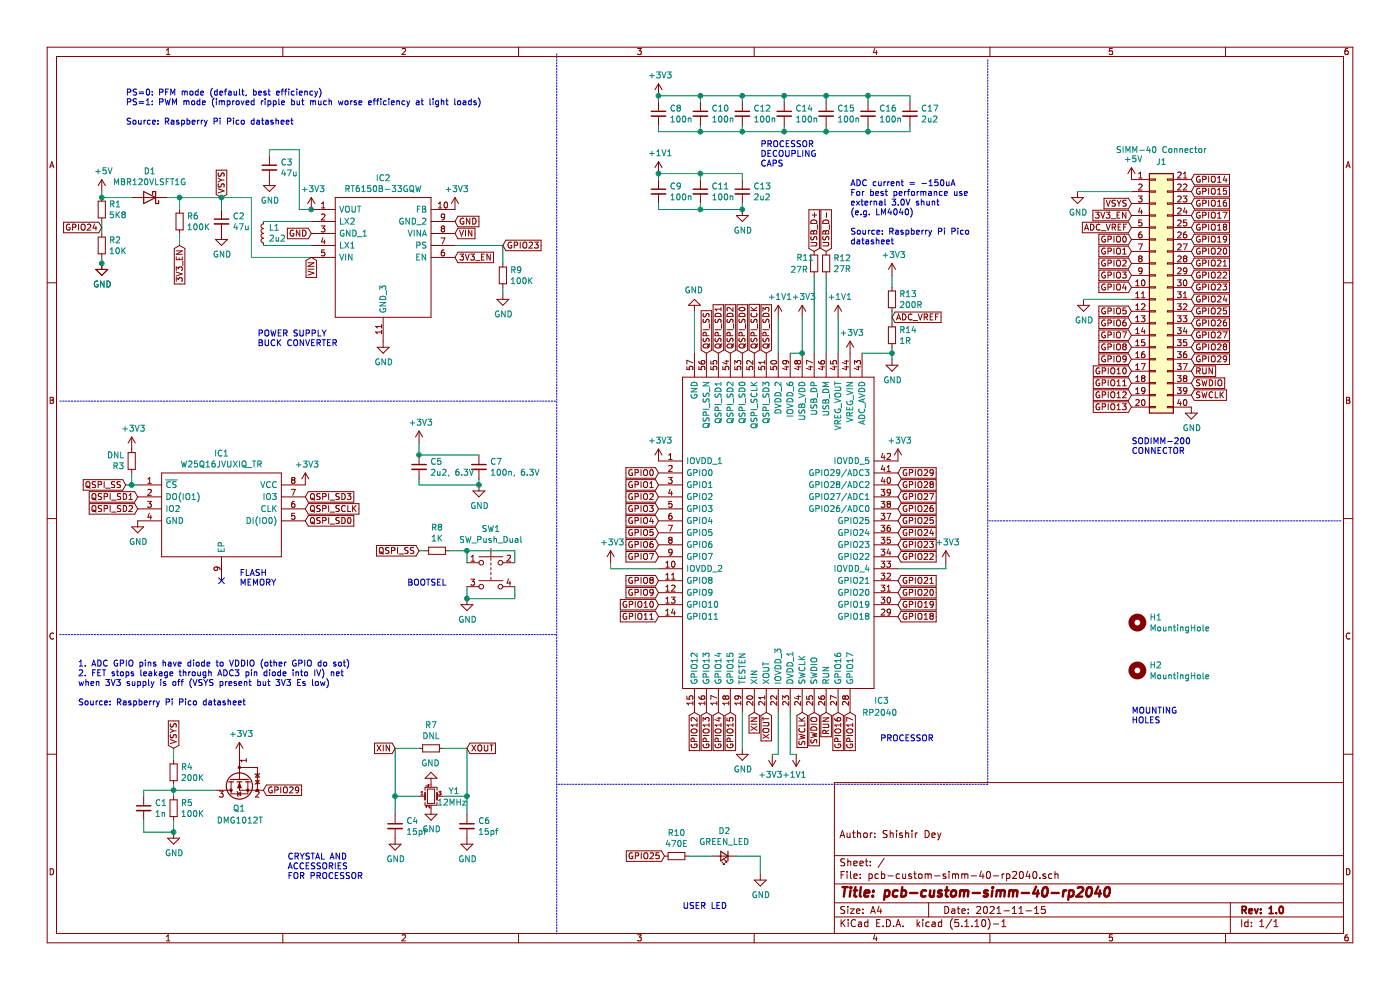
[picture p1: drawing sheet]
EESchema Schematic File Version 4
EELAYER 30 0
EELAYER END
$Descr A4 11693 8268
encoding utf-8
Sheet 1 1
Title "pcb-custom-simm-40-rp2040"
Date "2021-11-15"
Rev "1.0"
Comp ""
Comment1 "Author: Shishir Dey"
Comment2 ""
Comment3 ""
Comment4 ""
$EndDescr
$Comp
L RP2040:RP2040 IC3
U 1 1
P 5500 3850
F 0 "IC3" H 7300 1850 50  0000 L CNN
F 1 "RP2040" H 7200 1750 50  0000 L CNN
F 2 "ComponentSearchEngine:QFN40P700X700X90-57N-D" H 7350 4550 50  0001 L CNN
F 3 "https://datasheets.raspberrypi.org/rp2040/rp2040-datasheet.pdf" H 7350 4450 50  0001 L CNN
F 4 "Microcontroller in QFN Package" H 7350 4350 50  0001 L CNN "Description"
F 5 "0.9" H 7350 4250 50  0001 L CNN "Height"
F 6 "RASPBERRY-PI" H 7350 4150 50  0001 L CNN "Manufacturer_Name"
F 7 "RP2040" H 7350 4050 50  0001 L CNN "Manufacturer_Part_Number"
F 8 "" H 7350 3950 50  0001 L CNN "Mouser Part Number"
F 9 "" H 7350 3850 50  0001 L CNN "Mouser Price/Stock"
F 10 "" H 7350 3750 50  0001 L CNN "Arrow Part Number"
F 11 "" H 7350 3650 50  0001 L CNN "Arrow Price/Stock"
	1    5500 3850
	1    0    0    -1  
$EndComp
$Comp
L Transistor_FET:DMG1012T Q1
U 1 1
P 2000 6500
F 0 "Q1" V 2250 6450 50  0000 L CNN
F 1 "DMG1012T" V 2350 6300 50  0000 L CNN
F 2 "Package_TO_SOT_SMD:SOT-523" H 2200 6425 50  0001 L CNN
F 3 "https://www.diodes.com/assets/Datasheets/ds31783.pdf" H 2000 6500 50  0001 C CNN
	1    2000 6500
	0    -1   1    0   
$EndComp
$Comp
L Device:R_Small R11
U 1 1
P 6800 2200
F 0 "R11" H 6650 2250 50  0000 L CNN
F 1 "27R" H 6600 2150 50  0000 L CNN
F 2 "Resistor_SMD:R_0603_1608Metric" H 6800 2200 50  0001 C CNN
F 3 "~" H 6800 2200 50  0001 C CNN
	1    6800 2200
	1    0    0    -1  
$EndComp
$Comp
L Device:C_Small C8
U 1 1
P 5500 950
F 0 "C8" H 5592 996 50  0000 L CNN
F 1 "100n" H 5592 905 50  0000 L CNN
F 2 "Capacitor_SMD:C_0603_1608Metric" H 5500 950 50  0001 C CNN
F 3 "~" H 5500 950 50  0001 C CNN
	1    5500 950 
	1    0    0    -1  
$EndComp
$Comp
L Device:Crystal_GND24_Small Y1
U 1 1
P 3600 6650
F 0 "Y1" H 3744 6696 50  0000 L CNN
F 1 "12MHz" H 3650 6600 50  0000 L CNN
F 2 "Crystal:Crystal_SMD_0603-4Pin_6.0x3.5mm" H 3600 6650 50  0001 C CNN
F 3 "~" H 3600 6650 50  0001 C CNN
	1    3600 6650
	1    0    0    -1  
$EndComp
$Comp
L RT6150B:RT6150B-33GQW IC2
U 1 1
P 2600 1750
F 0 "IC2" H 3200 2015 50  0000 C CNN
F 1 "RT6150B-33GQW" H 3200 1924 50  0000 C CNN
F 2 "ComponentSearchEngine:SON50P250X250X80-11N-D" H 3650 1850 50  0001 L CNN
F 3 "https://datasheet.octopart.com/RT6150B-33GQW-Richtek-datasheet-82510503.pdf" H 3650 1750 50  0001 L CNN
F 4 "IC REG BCK BST 3.3V 800MA 10WDFN" H 3650 1650 50  0001 L CNN "Description"
F 5 "0.8" H 3650 1550 50  0001 L CNN "Height"
F 6 "RICHTEK" H 3650 1450 50  0001 L CNN "Manufacturer_Name"
F 7 "RT6150B-33GQW" H 3650 1350 50  0001 L CNN "Manufacturer_Part_Number"
F 8 "" H 3650 1250 50  0001 L CNN "Mouser Part Number"
F 9 "" H 3650 1150 50  0001 L CNN "Mouser Price/Stock"
F 10 "" H 3650 1050 50  0001 L CNN "Arrow Part Number"
F 11 "" H 3650 950 50  0001 L CNN "Arrow Price/Stock"
	1    2600 1750
	1    0    0    -1  
$EndComp
Text GLabel 2550 4250 2    50   Input ~ 0
QSPI_SCLK
Text GLabel 2550 4350 2    50   Input ~ 0
QSPI_SD0
Text GLabel 1150 4150 0    50   Input ~ 0
QSPI_SD1
Text GLabel 1150 4250 0    50   Input ~ 0
QSPI_SD2
$Comp
L W25Q16x:W25Q16JVUXIQ_TR IC1
U 1 1
P 1150 4050
F 0 "IC1" H 1850 4315 50  0000 C CNN
F 1 "W25Q16JVUXIQ_TR" H 1850 4224 50  0000 C CNN
F 2 "ComponentSearchEngine:SON50P300X200X60-9N" H 2400 4150 50  0001 L CNN
F 3 "https://componentsearchengine.com/Datasheets/1/W25Q16JVUXIQ TR.pdf" H 2400 4050 50  0001 L CNN
F 4 "NOR Flash spiFlash, 3V, 16M-bit, 4Kb Uniform Sector, DTR" H 2400 3950 50  0001 L CNN "Description"
F 5 "0.6" H 2400 3850 50  0001 L CNN "Height"
F 6 "Winbond" H 2400 3750 50  0001 L CNN "Manufacturer_Name"
F 7 "W25Q16JVUXIQ TR" H 2400 3650 50  0001 L CNN "Manufacturer_Part_Number"
F 8 "454-W25Q16JVUXIQTR" H 2400 3550 50  0001 L CNN "Mouser Part Number"
F 9 "https://www.mouser.co.uk/ProductDetail/Winbond/W25Q16JVUXIQ-TR?qs=qSfuJ%252Bfl%2Fd7SDdIHLGOd1g%3D%3D" H 2400 3450 50  0001 L CNN "Mouser Price/Stock"
F 10 "W25Q16JVUXIQ TR" H 2400 3350 50  0001 L CNN "Arrow Part Number"
F 11 "https://www.arrow.com/en/products/w25q16jvuxiqtr/winbond-electronics" H 2400 3250 50  0001 L CNN "Arrow Price/Stock"
	1    1150 4050
	1    0    0    -1  
$EndComp
Text GLabel 2550 4150 2    50   Input ~ 0
QSPI_SD3
$Comp
L power:GND #PWR05
U 1 1
P 1150 4350
F 0 "#PWR05" H 1150 4100 50  0001 C CNN
F 1 "GND" H 1155 4177 50  0000 C CNN
F 2 "" H 1150 4350 50  0001 C CNN
F 3 "" H 1150 4350 50  0001 C CNN
	1    1150 4350
	1    0    0    -1  
$EndComp
NoConn ~ 1850 4850
$Comp
L power:+3V3 #PWR010
U 1 1
P 2550 4050
F 0 "#PWR010" H 2550 3900 50  0001 C CNN
F 1 "+3V3" H 2565 4223 50  0000 C CNN
F 2 "" H 2550 4050 50  0001 C CNN
F 3 "" H 2550 4050 50  0001 C CNN
	1    2550 4050
	1    0    0    -1  
$EndComp
$Comp
L Device:C_Small C7
U 1 1
P 4000 3900
F 0 "C7" H 4092 3946 50  0000 L CNN
F 1 "100n, 6.3V" H 4092 3855 50  0000 L CNN
F 2 "Capacitor_SMD:C_0603_1608Metric" H 4000 3900 50  0001 C CNN
F 3 "~" H 4000 3900 50  0001 C CNN
	1    4000 3900
	1    0    0    -1  
$EndComp
$Comp
L Device:C_Small C5
U 1 1
P 3500 3900
F 0 "C5" H 3592 3946 50  0000 L CNN
F 1 "2u2, 6.3V" H 3592 3855 50  0000 L CNN
F 2 "Capacitor_SMD:C_0603_1608Metric" H 3500 3900 50  0001 C CNN
F 3 "~" H 3500 3900 50  0001 C CNN
	1    3500 3900
	1    0    0    -1  
$EndComp
$Comp
L power:+3V3 #PWR014
U 1 1
P 3500 3700
F 0 "#PWR014" H 3500 3550 50  0001 C CNN
F 1 "+3V3" H 3515 3873 50  0000 C CNN
F 2 "" H 3500 3700 50  0001 C CNN
F 3 "" H 3500 3700 50  0001 C CNN
	1    3500 3700
	1    0    0    -1  
$EndComp
Wire Wire Line
	3500 3700 3500 3800
Wire Wire Line
	3500 3800 4000 3800
Connection ~ 3500 3800
$Comp
L power:GND #PWR020
U 1 1
P 4000 4050
F 0 "#PWR020" H 4000 3800 50  0001 C CNN
F 1 "GND" H 4005 3877 50  0000 C CNN
F 2 "" H 4000 4050 50  0001 C CNN
F 3 "" H 4000 4050 50  0001 C CNN
	1    4000 4050
	1    0    0    -1  
$EndComp
Wire Wire Line
	4000 4000 4000 4050
Wire Wire Line
	4000 4050 3500 4050
Wire Wire Line
	3500 4050 3500 4000
Connection ~ 4000 4050
Text GLabel 5500 3950 0    50   Input ~ 0
GPIO0
Text GLabel 5500 4050 0    50   Input ~ 0
GPIO1
Text GLabel 5500 4150 0    50   Input ~ 0
GPIO2
Text GLabel 5500 4250 0    50   Input ~ 0
GPIO3
Text GLabel 5500 4350 0    50   Input ~ 0
GPIO4
Text GLabel 5500 4450 0    50   Input ~ 0
GPIO5
Text GLabel 5500 4550 0    50   Input ~ 0
GPIO6
Text GLabel 5500 4650 0    50   Input ~ 0
GPIO7
Text GLabel 5500 4850 0    50   Input ~ 0
GPIO8
Text GLabel 5500 4950 0    50   Input ~ 0
GPIO9
Text GLabel 5500 5050 0    50   Input ~ 0
GPIO10
Text GLabel 5500 5150 0    50   Input ~ 0
GPIO11
$Comp
L power:GND #PWR028
U 1 1
P 6200 6250
F 0 "#PWR028" H 6200 6000 50  0001 C CNN
F 1 "GND" H 6205 6077 50  0000 C CNN
F 2 "" H 6200 6250 50  0001 C CNN
F 3 "" H 6200 6250 50  0001 C CNN
	1    6200 6250
	1    0    0    -1  
$EndComp
Wire Wire Line
	6200 6250 6200 5950
Text GLabel 6300 5950 3    50   Input ~ 0
XIN
Text GLabel 6400 5950 3    50   Input ~ 0
XOUT
Text GLabel 6700 5950 3    50   Input ~ 0
SWCLK
Text GLabel 6800 5950 3    50   Input ~ 0
SWDIO
Text GLabel 6900 5950 3    50   Input ~ 0
RUN
Text GLabel 7000 5950 3    50   Input ~ 0
GPIO16
Text GLabel 7100 5950 3    50   Input ~ 0
GPIO17
Text GLabel 7500 5150 2    50   Input ~ 0
GPIO18
Text GLabel 7500 5050 2    50   Input ~ 0
GPIO19
Text GLabel 7500 4950 2    50   Input ~ 0
GPIO20
Text GLabel 7500 4850 2    50   Input ~ 0
GPIO21
Text GLabel 7500 4650 2    50   Input ~ 0
GPIO22
Text GLabel 7500 4550 2    50   Input ~ 0
GPIO23
Text GLabel 7500 4450 2    50   Input ~ 0
GPIO24
Text GLabel 7500 4350 2    50   Input ~ 0
GPIO25
Text GLabel 7500 4250 2    50   Input ~ 0
GPIO26
Text GLabel 7500 4150 2    50   Input ~ 0
GPIO27
Text GLabel 7500 4050 2    50   Input ~ 0
GPIO28
Text GLabel 7500 3950 2    50   Input ~ 0
GPIO29
$Comp
L power:GND #PWR026
U 1 1
P 5800 2600
F 0 "#PWR026" H 5800 2350 50  0001 C CNN
F 1 "GND" H 5805 2427 50  0000 C CNN
F 2 "" H 5800 2600 50  0001 C CNN
F 3 "" H 5800 2600 50  0001 C CNN
	1    5800 2600
	-1   0    0    1   
$EndComp
Text GLabel 5900 2950 1    50   Input ~ 0
QSPI_SS
Wire Wire Line
	5800 2600 5800 2950
Text GLabel 6000 2950 1    50   Input ~ 0
QSPI_SD1
Text GLabel 6100 2950 1    50   Input ~ 0
QSPI_SD2
Text GLabel 6200 2950 1    50   Input ~ 0
QSPI_SD0
Text GLabel 6300 2950 1    50   Input ~ 0
QSPI_SCK
Text GLabel 6400 2950 1    50   Input ~ 0
QSPI_SD3
$Comp
L Device:R_Small R12
U 1 1
P 6900 2200
F 0 "R12" H 6959 2246 50  0000 L CNN
F 1 "27R" H 6959 2155 50  0000 L CNN
F 2 "Resistor_SMD:R_0603_1608Metric" H 6900 2200 50  0001 C CNN
F 3 "~" H 6900 2200 50  0001 C CNN
	1    6900 2200
	1    0    0    -1  
$EndComp
Text GLabel 6900 2100 1    50   Input ~ 0
USB_D-
Text GLabel 6800 2100 1    50   Input ~ 0
USB_D+
$Comp
L power:+3V3 #PWR033
U 1 1
P 6700 2650
F 0 "#PWR033" H 6700 2500 50  0001 C CNN
F 1 "+3V3" H 6715 2823 50  0000 C CNN
F 2 "" H 6700 2650 50  0001 C CNN
F 3 "" H 6700 2650 50  0001 C CNN
	1    6700 2650
	1    0    0    -1  
$EndComp
Wire Wire Line
	6600 2950 6700 2950
$Comp
L power:+3V3 #PWR035
U 1 1
P 7100 2950
F 0 "#PWR035" H 7100 2800 50  0001 C CNN
F 1 "+3V3" H 7115 3123 50  0000 C CNN
F 2 "" H 7100 2950 50  0001 C CNN
F 3 "" H 7100 2950 50  0001 C CNN
	1    7100 2950
	1    0    0    -1  
$EndComp
$Comp
L power:+1V1 #PWR031
U 1 1
P 6500 2650
F 0 "#PWR031" H 6500 2500 50  0001 C CNN
F 1 "+1V1" H 6515 2823 50  0000 C CNN
F 2 "" H 6500 2650 50  0001 C CNN
F 3 "" H 6500 2650 50  0001 C CNN
	1    6500 2650
	1    0    0    -1  
$EndComp
Wire Wire Line
	6700 2650 6700 2950
Connection ~ 6700 2950
Wire Wire Line
	6500 2950 6500 2650
Wire Wire Line
	6900 2300 6900 2950
Wire Wire Line
	6800 2300 6800 2950
$Comp
L power:+1V1 #PWR034
U 1 1
P 7000 2650
F 0 "#PWR034" H 7000 2500 50  0001 C CNN
F 1 "+1V1" H 7015 2823 50  0000 C CNN
F 2 "" H 7000 2650 50  0001 C CNN
F 3 "" H 7000 2650 50  0001 C CNN
	1    7000 2650
	1    0    0    -1  
$EndComp
Wire Wire Line
	7000 2650 7000 2950
$Comp
L Device:R_Small R13
U 1 1
P 7450 2500
F 0 "R13" H 7509 2546 50  0000 L CNN
F 1 "200R" H 7509 2455 50  0000 L CNN
F 2 "Resistor_SMD:R_0603_1608Metric" H 7450 2500 50  0001 C CNN
F 3 "~" H 7450 2500 50  0001 C CNN
	1    7450 2500
	1    0    0    -1  
$EndComp
$Comp
L Device:R_Small R14
U 1 1
P 7450 2800
F 0 "R14" H 7509 2846 50  0000 L CNN
F 1 "1R" H 7509 2755 50  0000 L CNN
F 2 "Resistor_SMD:R_0603_1608Metric" H 7450 2800 50  0001 C CNN
F 3 "~" H 7450 2800 50  0001 C CNN
	1    7450 2800
	1    0    0    -1  
$EndComp
$Comp
L power:GND #PWR037
U 1 1
P 7450 3000
F 0 "#PWR037" H 7450 2750 50  0001 C CNN
F 1 "GND" H 7455 2827 50  0000 C CNN
F 2 "" H 7450 3000 50  0001 C CNN
F 3 "" H 7450 3000 50  0001 C CNN
	1    7450 3000
	1    0    0    -1  
$EndComp
$Comp
L power:+3V3 #PWR036
U 1 1
P 7450 2300
F 0 "#PWR036" H 7450 2150 50  0001 C CNN
F 1 "+3V3" H 7465 2473 50  0000 C CNN
F 2 "" H 7450 2300 50  0001 C CNN
F 3 "" H 7450 2300 50  0001 C CNN
	1    7450 2300
	1    0    0    -1  
$EndComp
Wire Wire Line
	7450 2300 7450 2400
Wire Wire Line
	7450 2900 7450 2950
Wire Wire Line
	7450 2600 7450 2700
Wire Wire Line
	7200 2950 7450 2950
Connection ~ 7450 2950
Wire Wire Line
	7450 2950 7450 3000
$Comp
L Device:C_Small C10
U 1 1
P 5850 950
F 0 "C10" H 5942 996 50  0000 L CNN
F 1 "100n" H 5942 905 50  0000 L CNN
F 2 "Capacitor_SMD:C_0603_1608Metric" H 5850 950 50  0001 C CNN
F 3 "~" H 5850 950 50  0001 C CNN
	1    5850 950 
	1    0    0    -1  
$EndComp
$Comp
L Device:C_Small C12
U 1 1
P 6200 950
F 0 "C12" H 6292 996 50  0000 L CNN
F 1 "100n" H 6292 905 50  0000 L CNN
F 2 "Capacitor_SMD:C_0603_1608Metric" H 6200 950 50  0001 C CNN
F 3 "~" H 6200 950 50  0001 C CNN
	1    6200 950 
	1    0    0    -1  
$EndComp
$Comp
L Device:C_Small C14
U 1 1
P 6550 950
F 0 "C14" H 6642 996 50  0000 L CNN
F 1 "100n" H 6642 905 50  0000 L CNN
F 2 "Capacitor_SMD:C_0603_1608Metric" H 6550 950 50  0001 C CNN
F 3 "~" H 6550 950 50  0001 C CNN
	1    6550 950 
	1    0    0    -1  
$EndComp
$Comp
L Device:C_Small C15
U 1 1
P 6900 950
F 0 "C15" H 6992 996 50  0000 L CNN
F 1 "100n" H 6992 905 50  0000 L CNN
F 2 "Capacitor_SMD:C_0603_1608Metric" H 6900 950 50  0001 C CNN
F 3 "~" H 6900 950 50  0001 C CNN
	1    6900 950 
	1    0    0    -1  
$EndComp
$Comp
L Device:C_Small C16
U 1 1
P 7250 950
F 0 "C16" H 7342 996 50  0000 L CNN
F 1 "100n" H 7342 905 50  0000 L CNN
F 2 "Capacitor_SMD:C_0603_1608Metric" H 7250 950 50  0001 C CNN
F 3 "~" H 7250 950 50  0001 C CNN
	1    7250 950 
	1    0    0    -1  
$EndComp
$Comp
L Device:C_Small C17
U 1 1
P 7600 950
F 0 "C17" H 7692 996 50  0000 L CNN
F 1 "2u2" H 7692 905 50  0000 L CNN
F 2 "Capacitor_SMD:C_0603_1608Metric" H 7600 950 50  0001 C CNN
F 3 "~" H 7600 950 50  0001 C CNN
	1    7600 950 
	1    0    0    -1  
$EndComp
$Comp
L Device:C_Small C9
U 1 1
P 5500 1600
F 0 "C9" H 5592 1646 50  0000 L CNN
F 1 "100n" H 5592 1555 50  0000 L CNN
F 2 "Capacitor_SMD:C_0603_1608Metric" H 5500 1600 50  0001 C CNN
F 3 "~" H 5500 1600 50  0001 C CNN
	1    5500 1600
	1    0    0    -1  
$EndComp
$Comp
L Device:C_Small C11
U 1 1
P 5850 1600
F 0 "C11" H 5942 1646 50  0000 L CNN
F 1 "100n" H 5942 1555 50  0000 L CNN
F 2 "Capacitor_SMD:C_0603_1608Metric" H 5850 1600 50  0001 C CNN
F 3 "~" H 5850 1600 50  0001 C CNN
	1    5850 1600
	1    0    0    -1  
$EndComp
$Comp
L Device:C_Small C13
U 1 1
P 6200 1600
F 0 "C13" H 6292 1646 50  0000 L CNN
F 1 "2u2" H 6292 1555 50  0000 L CNN
F 2 "Capacitor_SMD:C_0603_1608Metric" H 6200 1600 50  0001 C CNN
F 3 "~" H 6200 1600 50  0001 C CNN
	1    6200 1600
	1    0    0    -1  
$EndComp
$Comp
L power:+3V3 #PWR023
U 1 1
P 5500 800
F 0 "#PWR023" H 5500 650 50  0001 C CNN
F 1 "+3V3" H 5515 973 50  0000 C CNN
F 2 "" H 5500 800 50  0001 C CNN
F 3 "" H 5500 800 50  0001 C CNN
	1    5500 800 
	1    0    0    -1  
$EndComp
$Comp
L power:+1V1 #PWR024
U 1 1
P 5500 1450
F 0 "#PWR024" H 5500 1300 50  0001 C CNN
F 1 "+1V1" H 5515 1623 50  0000 C CNN
F 2 "" H 5500 1450 50  0001 C CNN
F 3 "" H 5500 1450 50  0001 C CNN
	1    5500 1450
	1    0    0    -1  
$EndComp
$Comp
L power:GND #PWR027
U 1 1
P 6200 1750
F 0 "#PWR027" H 6200 1500 50  0001 C CNN
F 1 "GND" H 6205 1577 50  0000 C CNN
F 2 "" H 6200 1750 50  0001 C CNN
F 3 "" H 6200 1750 50  0001 C CNN
	1    6200 1750
	1    0    0    -1  
$EndComp
$Comp
L power:GND #PWR040
U 1 1
P 9000 1600
F 0 "#PWR040" H 9000 1350 50  0001 C CNN
F 1 "GND" H 9005 1427 50  0000 C CNN
F 2 "" H 9000 1600 50  0001 C CNN
F 3 "" H 9000 1600 50  0001 C CNN
	1    9000 1600
	1    0    0    -1  
$EndComp
Wire Wire Line
	5500 800  5850 800 
Wire Wire Line
	7600 800  7600 850 
Wire Wire Line
	7600 1100 7250 1100
Wire Wire Line
	5500 1100 5500 1050
Wire Wire Line
	5500 1450 5850 1450
Wire Wire Line
	6200 1450 6200 1500
Wire Wire Line
	6200 1750 5850 1750
Wire Wire Line
	5500 1750 5500 1700
Wire Wire Line
	5500 850  5500 800 
Connection ~ 5500 800 
Wire Wire Line
	5850 850  5850 800 
Connection ~ 5850 800 
Wire Wire Line
	5850 800  6200 800 
Wire Wire Line
	5850 1050 5850 1100
Connection ~ 5850 1100
Wire Wire Line
	5850 1100 5500 1100
Wire Wire Line
	6200 1050 6200 1100
Connection ~ 6200 1100
Wire Wire Line
	6200 1100 5850 1100
Wire Wire Line
	6200 850  6200 800 
Connection ~ 6200 800 
Wire Wire Line
	6200 800  6550 800 
Wire Wire Line
	6550 1050 6550 1100
Connection ~ 6550 1100
Wire Wire Line
	6550 1100 6200 1100
Wire Wire Line
	6550 850  6550 800 
Connection ~ 6550 800 
Wire Wire Line
	6550 800  6900 800 
Wire Wire Line
	6900 850  6900 800 
Connection ~ 6900 800 
Wire Wire Line
	6900 800  7250 800 
Wire Wire Line
	6900 1050 6900 1100
Connection ~ 6900 1100
Wire Wire Line
	6900 1100 6550 1100
Wire Wire Line
	7250 1050 7250 1100
Connection ~ 7250 1100
Wire Wire Line
	7250 1100 6900 1100
Wire Wire Line
	7600 1050 7600 1100
Wire Wire Line
	7250 850  7250 800 
Connection ~ 7250 800 
Wire Wire Line
	7250 800  7600 800 
Wire Wire Line
	5500 1500 5500 1450
Connection ~ 5500 1450
Wire Wire Line
	5850 1500 5850 1450
Connection ~ 5850 1450
Wire Wire Line
	5850 1450 6200 1450
Wire Wire Line
	5850 1700 5850 1750
Connection ~ 5850 1750
Wire Wire Line
	5850 1750 5500 1750
Wire Wire Line
	6200 1750 6200 1700
Connection ~ 6200 1750
$Comp
L power:+3V3 #PWR025
U 1 1
P 5500 3850
F 0 "#PWR025" H 5500 3700 50  0001 C CNN
F 1 "+3V3" H 5515 4023 50  0000 C CNN
F 2 "" H 5500 3850 50  0001 C CNN
F 3 "" H 5500 3850 50  0001 C CNN
	1    5500 3850
	1    0    0    -1  
$EndComp
$Comp
L power:+3V3 #PWR030
U 1 1
P 6450 6300
F 0 "#PWR030" H 6450 6150 50  0001 C CNN
F 1 "+3V3" H 6465 6473 50  0000 C CNN
F 2 "" H 6450 6300 50  0001 C CNN
F 3 "" H 6450 6300 50  0001 C CNN
	1    6450 6300
	-1   0    0    1   
$EndComp
$Comp
L power:+1V1 #PWR032
U 1 1
P 6650 6300
F 0 "#PWR032" H 6650 6150 50  0001 C CNN
F 1 "+1V1" H 6665 6473 50  0000 C CNN
F 2 "" H 6650 6300 50  0001 C CNN
F 3 "" H 6650 6300 50  0001 C CNN
	1    6650 6300
	-1   0    0    1   
$EndComp
Wire Wire Line
	6650 6300 6600 6300
Wire Wire Line
	6600 6300 6600 5950
Wire Wire Line
	6500 5950 6500 6300
Wire Wire Line
	6500 6300 6450 6300
$Comp
L power:+3V3 #PWR039
U 1 1
P 7900 4700
F 0 "#PWR039" H 7900 4550 50  0001 C CNN
F 1 "+3V3" H 7915 4873 50  0000 C CNN
F 2 "" H 7900 4700 50  0001 C CNN
F 3 "" H 7900 4700 50  0001 C CNN
	1    7900 4700
	1    0    0    -1  
$EndComp
Wire Wire Line
	7500 4750 7900 4750
Wire Wire Line
	7900 4750 7900 4700
$Comp
L power:+3V3 #PWR022
U 1 1
P 5100 4700
F 0 "#PWR022" H 5100 4550 50  0001 C CNN
F 1 "+3V3" H 5115 4873 50  0000 C CNN
F 2 "" H 5100 4700 50  0001 C CNN
F 3 "" H 5100 4700 50  0001 C CNN
	1    5100 4700
	1    0    0    -1  
$EndComp
Wire Wire Line
	5100 4750 5500 4750
Text GLabel 9450 2000 0    50   Input ~ 0
GPIO0
Text GLabel 9450 2100 0    50   Input ~ 0
GPIO1
Text GLabel 9450 2200 0    50   Input ~ 0
GPIO2
Text GLabel 9450 2300 0    50   Input ~ 0
GPIO3
Text GLabel 9450 2400 0    50   Input ~ 0
GPIO4
Text GLabel 9450 2600 0    50   Input ~ 0
GPIO5
Text GLabel 9450 2700 0    50   Input ~ 0
GPIO6
Text GLabel 9450 2800 0    50   Input ~ 0
GPIO7
Text GLabel 7450 2650 2    50   Input ~ 0
ADC_VREF
$Comp
L Device:R_Small R1
U 1 1
P 850 1750
F 0 "R1" H 909 1796 50  0000 L CNN
F 1 "5K8" H 909 1705 50  0000 L CNN
F 2 "Resistor_SMD:R_0603_1608Metric" H 850 1750 50  0001 C CNN
F 3 "~" H 850 1750 50  0001 C CNN
	1    850  1750
	1    0    0    -1  
$EndComp
$Comp
L Device:R_Small R2
U 1 1
P 850 2050
F 0 "R2" H 909 2096 50  0000 L CNN
F 1 "10K" H 909 2005 50  0000 L CNN
F 2 "Resistor_SMD:R_0603_1608Metric" H 850 2050 50  0001 C CNN
F 3 "~" H 850 2050 50  0001 C CNN
	1    850  2050
	1    0    0    -1  
$EndComp
$Comp
L Device:D_Schottky D1
U 1 1
P 1250 1650
F 0 "D1" H 1250 1433 50  0000 C CNN
F 1 "MBR120VLSFT1G" H 1250 1524 50  0000 C CNN
F 2 "Diode_SMD:D_0603_1608Metric" H 1250 1650 50  0001 C CNN
F 3 "~" H 1250 1650 50  0001 C CNN
	1    1250 1650
	-1   0    0    1   
$EndComp
$Comp
L Device:R_Small R6
U 1 1
P 1500 1850
F 0 "R6" H 1559 1896 50  0000 L CNN
F 1 "100K" H 1559 1805 50  0000 L CNN
F 2 "Resistor_SMD:R_0603_1608Metric" H 1500 1850 50  0001 C CNN
F 3 "~" H 1500 1850 50  0001 C CNN
	1    1500 1850
	1    0    0    -1  
$EndComp
$Comp
L Device:C_Small C2
U 1 1
P 1850 1850
F 0 "C2" H 1942 1896 50  0000 L CNN
F 1 "47u" H 1942 1805 50  0000 L CNN
F 2 "Capacitor_SMD:C_0603_1608Metric" H 1850 1850 50  0001 C CNN
F 3 "~" H 1850 1850 50  0001 C CNN
	1    1850 1850
	1    0    0    -1  
$EndComp
$Comp
L Device:R_Small R9
U 1 1
P 4200 2300
F 0 "R9" H 4259 2346 50  0000 L CNN
F 1 "100K" H 4259 2255 50  0000 L CNN
F 2 "Resistor_SMD:R_0603_1608Metric" H 4200 2300 50  0001 C CNN
F 3 "~" H 4200 2300 50  0001 C CNN
	1    4200 2300
	1    0    0    -1  
$EndComp
$Comp
L Device:C_Small C3
U 1 1
P 2250 1400
F 0 "C3" H 2342 1446 50  0000 L CNN
F 1 "47u" H 2342 1355 50  0000 L CNN
F 2 "Capacitor_SMD:C_0603_1608Metric" H 2250 1400 50  0001 C CNN
F 3 "~" H 2250 1400 50  0001 C CNN
	1    2250 1400
	1    0    0    -1  
$EndComp
$Comp
L Device:L_Small L1
U 1 1
P 2200 1950
F 0 "L1" H 2156 1904 50  0000 R CNN
F 1 "2u2" H 2156 1995 50  0000 R CNN
F 2 "Inductor_SMD:L_12x12mm_H4.5mm" H 2200 1950 50  0001 C CNN
F 3 "~" H 2200 1950 50  0001 C CNN
	1    2200 1950
	-1   0    0    1   
$EndComp
$Comp
L Device:R_Small R4
U 1 1
P 1450 6450
F 0 "R4" H 1509 6496 50  0000 L CNN
F 1 "200K" H 1509 6405 50  0000 L CNN
F 2 "Resistor_SMD:R_0603_1608Metric" H 1450 6450 50  0001 C CNN
F 3 "~" H 1450 6450 50  0001 C CNN
	1    1450 6450
	1    0    0    -1  
$EndComp
$Comp
L Device:R_Small R5
U 1 1
P 1450 6750
F 0 "R5" H 1509 6796 50  0000 L CNN
F 1 "100K" H 1509 6705 50  0000 L CNN
F 2 "Resistor_SMD:R_0603_1608Metric" H 1450 6750 50  0001 C CNN
F 3 "~" H 1450 6750 50  0001 C CNN
	1    1450 6750
	1    0    0    -1  
$EndComp
$Comp
L Device:C_Small C1
U 1 1
P 1200 6750
F 0 "C1" H 1292 6796 50  0000 L CNN
F 1 "1n" H 1292 6705 50  0000 L CNN
F 2 "Capacitor_SMD:C_0603_1608Metric" H 1200 6750 50  0001 C CNN
F 3 "~" H 1200 6750 50  0001 C CNN
	1    1200 6750
	1    0    0    -1  
$EndComp
Text GLabel 1450 6250 1    50   Input ~ 0
VSYS
Text GLabel 2200 6600 2    50   Input ~ 0
GPIO29
$Comp
L power:GND #PWR06
U 1 1
P 1450 6950
F 0 "#PWR06" H 1450 6700 50  0001 C CNN
F 1 "GND" H 1455 6777 50  0000 C CNN
F 2 "" H 1450 6950 50  0001 C CNN
F 3 "" H 1450 6950 50  0001 C CNN
	1    1450 6950
	1    0    0    -1  
$EndComp
Wire Wire Line
	1450 6950 1200 6950
Wire Wire Line
	1200 6950 1200 6850
Wire Wire Line
	1450 6850 1450 6950
Connection ~ 1450 6950
Wire Wire Line
	1450 6550 1450 6600
Wire Wire Line
	1800 6600 1450 6600
Connection ~ 1450 6600
Wire Wire Line
	1450 6600 1450 6650
Wire Wire Line
	1200 6650 1200 6600
Wire Wire Line
	1200 6600 1450 6600
Wire Wire Line
	1450 6350 1450 6250
$Comp
L power:GND #PWR016
U 1 1
P 3600 6750
F 0 "#PWR016" H 3600 6500 50  0001 C CNN
F 1 "GND" H 3605 6577 50  0000 C CNN
F 2 "" H 3600 6750 50  0001 C CNN
F 3 "" H 3600 6750 50  0001 C CNN
	1    3600 6750
	1    0    0    -1  
$EndComp
$Comp
L power:GND #PWR015
U 1 1
P 3600 6550
F 0 "#PWR015" H 3600 6300 50  0001 C CNN
F 1 "GND" H 3605 6377 50  0000 C CNN
F 2 "" H 3600 6550 50  0001 C CNN
F 3 "" H 3600 6550 50  0001 C CNN
	1    3600 6550
	-1   0    0    1   
$EndComp
$Comp
L Device:R_Small R7
U 1 1
P 3600 6250
F 0 "R7" V 3404 6250 50  0000 C CNN
F 1 "DNL" V 3495 6250 50  0000 C CNN
F 2 "Resistor_SMD:R_0603_1608Metric" H 3600 6250 50  0001 C CNN
F 3 "~" H 3600 6250 50  0001 C CNN
	1    3600 6250
	0    1    1    0   
$EndComp
Wire Wire Line
	3500 6250 3300 6250
Wire Wire Line
	3300 6250 3300 6650
Wire Wire Line
	3300 6650 3500 6650
Wire Wire Line
	3700 6250 3900 6250
Wire Wire Line
	3900 6650 3700 6650
$Comp
L Device:C_Small C4
U 1 1
P 3300 6900
F 0 "C4" H 3392 6946 50  0000 L CNN
F 1 "15pf" H 3392 6855 50  0000 L CNN
F 2 "Capacitor_SMD:C_0603_1608Metric" H 3300 6900 50  0001 C CNN
F 3 "~" H 3300 6900 50  0001 C CNN
	1    3300 6900
	1    0    0    -1  
$EndComp
$Comp
L Device:C_Small C6
U 1 1
P 3900 6900
F 0 "C6" H 3992 6946 50  0000 L CNN
F 1 "15pf" H 3992 6855 50  0000 L CNN
F 2 "Capacitor_SMD:C_0603_1608Metric" H 3900 6900 50  0001 C CNN
F 3 "~" H 3900 6900 50  0001 C CNN
	1    3900 6900
	1    0    0    -1  
$EndComp
Wire Wire Line
	3900 6250 3900 6650
Connection ~ 3900 6650
Wire Wire Line
	3900 6650 3900 6800
$Comp
L power:GND #PWR013
U 1 1
P 3300 7000
F 0 "#PWR013" H 3300 6750 50  0001 C CNN
F 1 "GND" H 3305 6827 50  0000 C CNN
F 2 "" H 3300 7000 50  0001 C CNN
F 3 "" H 3300 7000 50  0001 C CNN
	1    3300 7000
	1    0    0    -1  
$EndComp
$Comp
L power:GND #PWR019
U 1 1
P 3900 7000
F 0 "#PWR019" H 3900 6750 50  0001 C CNN
F 1 "GND" H 3905 6827 50  0000 C CNN
F 2 "" H 3900 7000 50  0001 C CNN
F 3 "" H 3900 7000 50  0001 C CNN
	1    3900 7000
	1    0    0    -1  
$EndComp
Text GLabel 3300 6250 0    50   Input ~ 0
XIN
Text GLabel 3900 6250 2    50   Input ~ 0
XOUT
Wire Wire Line
	3300 6800 3300 6650
Connection ~ 3300 6650
$Comp
L power:+3V3 #PWR08
U 1 1
P 2000 6300
F 0 "#PWR08" H 2000 6150 50  0001 C CNN
F 1 "+3V3" H 2015 6473 50  0000 C CNN
F 2 "" H 2000 6300 50  0001 C CNN
F 3 "" H 2000 6300 50  0001 C CNN
	1    2000 6300
	1    0    0    -1  
$EndComp
$Comp
L power:+3V3 #PWR038
U 1 1
P 7500 3850
F 0 "#PWR038" H 7500 3700 50  0001 C CNN
F 1 "+3V3" H 7515 4023 50  0000 C CNN
F 2 "" H 7500 3850 50  0001 C CNN
F 3 "" H 7500 3850 50  0001 C CNN
	1    7500 3850
	1    0    0    -1  
$EndComp
$Comp
L power:+5V #PWR01
U 1 1
P 850 1600
F 0 "#PWR01" H 850 1450 50  0001 C CNN
F 1 "+5V" H 865 1773 50  0000 C CNN
F 2 "" H 850 1600 50  0001 C CNN
F 3 "" H 850 1600 50  0001 C CNN
	1    850  1600
	1    0    0    -1  
$EndComp
$Comp
L Device:R_Small R10
U 1 1
P 5650 7150
F 0 "R10" V 5454 7150 50  0000 C CNN
F 1 "470E" V 5545 7150 50  0000 C CNN
F 2 "Resistor_SMD:R_0603_1608Metric" H 5650 7150 50  0001 C CNN
F 3 "~" H 5650 7150 50  0001 C CNN
	1    5650 7150
	0    1    1    0   
$EndComp
$Comp
L Device:LED_Small D2
U 1 1
P 6050 7150
F 0 "D2" H 6050 6943 50  0000 C CNN
F 1 "GREEN_LED" H 6050 7034 50  0000 C CNN
F 2 "LED_SMD:LED_0603_1608Metric" V 6050 7150 50  0001 C CNN
F 3 "~" V 6050 7150 50  0001 C CNN
	1    6050 7150
	-1   0    0    1   
$EndComp
$Comp
L power:GND #PWR029
U 1 1
P 6350 7300
F 0 "#PWR029" H 6350 7050 50  0001 C CNN
F 1 "GND" H 6355 7127 50  0000 C CNN
F 2 "" H 6350 7300 50  0001 C CNN
F 3 "" H 6350 7300 50  0001 C CNN
	1    6350 7300
	1    0    0    -1  
$EndComp
Text GLabel 5550 7150 0    50   Input ~ 0
GPIO25
Wire Wire Line
	6350 7300 6350 7150
Wire Wire Line
	6350 7150 6150 7150
Wire Wire Line
	5950 7150 5750 7150
Text GLabel 3800 1850 2    50   Input ~ 0
GND
Text GLabel 2600 1950 0    50   Input ~ 0
GND
$Comp
L power:GND #PWR012
U 1 1
P 3200 2850
F 0 "#PWR012" H 3200 2600 50  0001 C CNN
F 1 "GND" H 3205 2677 50  0000 C CNN
F 2 "" H 3200 2850 50  0001 C CNN
F 3 "" H 3200 2850 50  0001 C CNN
	1    3200 2850
	1    0    0    -1  
$EndComp
Wire Wire Line
	2200 2050 2600 2050
Wire Wire Line
	2200 1850 2600 1850
$Comp
L power:+3V3 #PWR017
U 1 1
P 3800 1750
F 0 "#PWR017" H 3800 1600 50  0001 C CNN
F 1 "+3V3" H 3815 1923 50  0000 C CNN
F 2 "" H 3800 1750 50  0001 C CNN
F 3 "" H 3800 1750 50  0001 C CNN
	1    3800 1750
	1    0    0    -1  
$EndComp
$Comp
L power:+3V3 #PWR011
U 1 1
P 2600 1750
F 0 "#PWR011" H 2600 1600 50  0001 C CNN
F 1 "+3V3" H 2615 1923 50  0000 C CNN
F 2 "" H 2600 1750 50  0001 C CNN
F 3 "" H 2600 1750 50  0001 C CNN
	1    2600 1750
	1    0    0    -1  
$EndComp
$Comp
L power:GND #PWR09
U 1 1
P 2250 1500
F 0 "#PWR09" H 2250 1250 50  0001 C CNN
F 1 "GND" H 2255 1327 50  0000 C CNN
F 2 "" H 2250 1500 50  0001 C CNN
F 3 "" H 2250 1500 50  0001 C CNN
	1    2250 1500
	1    0    0    -1  
$EndComp
Wire Wire Line
	4200 2050 4200 2200
$Comp
L power:GND #PWR021
U 1 1
P 4200 2450
F 0 "#PWR021" H 4200 2200 50  0001 C CNN
F 1 "GND" H 4205 2277 50  0000 C CNN
F 2 "" H 4200 2450 50  0001 C CNN
F 3 "" H 4200 2450 50  0001 C CNN
	1    4200 2450
	1    0    0    -1  
$EndComp
Wire Wire Line
	4200 2450 4200 2400
Text GLabel 4200 2050 2    50   Input ~ 0
GPIO23
Text GLabel 3800 1950 2    50   Input ~ 0
VIN
Text GLabel 2600 2150 3    50   Input ~ 0
VIN
Text GLabel 3800 2150 2    50   Input ~ 0
3V3_EN
Wire Wire Line
	3800 2050 4200 2050
Text GLabel 1500 2050 3    50   Input ~ 0
3V3_EN
Wire Wire Line
	1500 2050 1500 1950
$Comp
L power:GND #PWR02
U 1 1
P 850 2200
F 0 "#PWR02" H 850 1950 50  0001 C CNN
F 1 "GND" H 855 2027 50  0000 C CNN
F 2 "" H 850 2200 50  0001 C CNN
F 3 "" H 850 2200 50  0001 C CNN
	1    850  2200
	1    0    0    -1  
$EndComp
$Comp
L power:GND #PWR03
U 1 1
P 850 2200
F 0 "#PWR03" H 850 1950 50  0001 C CNN
F 1 "GND" H 855 2027 50  0000 C CNN
F 2 "" H 850 2200 50  0001 C CNN
F 3 "" H 850 2200 50  0001 C CNN
	1    850  2200
	1    0    0    -1  
$EndComp
Wire Wire Line
	850  2150 850  2200
Connection ~ 850  2200
Wire Wire Line
	850  1600 850  1650
Wire Wire Line
	1100 1650 850  1650
Connection ~ 850  1650
Text GLabel 850  1900 0    50   Input ~ 0
GPIO24
Wire Wire Line
	850  1850 850  1950
Wire Wire Line
	1500 1750 1500 1650
$Comp
L power:GND #PWR07
U 1 1
P 1850 1950
F 0 "#PWR07" H 1850 1700 50  0001 C CNN
F 1 "GND" H 1855 1777 50  0000 C CNN
F 2 "" H 1850 1950 50  0001 C CNN
F 3 "" H 1850 1950 50  0001 C CNN
	1    1850 1950
	1    0    0    -1  
$EndComp
Wire Wire Line
	1850 1750 1850 1650
Wire Wire Line
	1400 1650 1500 1650
Connection ~ 1500 1650
Wire Wire Line
	1500 1650 1850 1650
Text GLabel 1850 1650 1    50   Input ~ 0
VSYS
Wire Wire Line
	2600 2150 2100 2150
Wire Wire Line
	2100 2150 2100 1650
Wire Wire Line
	2100 1650 1850 1650
Connection ~ 1850 1650
Wire Wire Line
	2600 1750 2500 1750
Wire Wire Line
	2500 1750 2500 1250
Wire Wire Line
	2500 1250 2250 1250
Wire Wire Line
	2250 1250 2250 1300
Connection ~ 2600 1750
Wire Wire Line
	5100 4750 5100 4700
Wire Notes Line
	500  3350 4650 3350
Wire Notes Line
	500  5300 4650 5300
Wire Notes Line
	4650 450  4650 7800
$Comp
L Mechanical:MountingHole H1
U 1 1
P 9500 5200
F 0 "H1" H 9600 5246 50  0000 L CNN
F 1 "MountingHole" H 9600 5155 50  0000 L CNN
F 2 "MountingHole:MountingHole_2.5mm" H 9500 5200 50  0001 C CNN
F 3 "~" H 9500 5200 50  0001 C CNN
	1    9500 5200
	1    0    0    -1  
$EndComp
$Comp
L Mechanical:MountingHole H2
U 1 1
P 9500 5600
F 0 "H2" H 9600 5646 50  0000 L CNN
F 1 "MountingHole" H 9600 5555 50  0000 L CNN
F 2 "MountingHole:MountingHole_2.5mm" H 9500 5600 50  0001 C CNN
F 3 "~" H 9500 5600 50  0001 C CNN
	1    9500 5600
	1    0    0    -1  
$EndComp
Wire Notes Line
	8250 500  8250 6550
Wire Notes Line
	8250 6550 4650 6550
Wire Notes Line
	11200 4350 8250 4350
Text Notes 5700 7600 0    50   ~ 0
USER LED
Text Notes 9450 6050 0    50   ~ 0
MOUNTING\nHOLES
Text Notes 9450 3800 0    50   ~ 0
SODIMM-200\nCONNECTOR
Text Notes 6350 1400 0    50   ~ 0
PROCESSOR\nDECOUPLING\nCAPS
Text Notes 7350 6200 0    50   ~ 0
PROCESSOR
Text Notes 2400 7350 0    50   ~ 0
CRYSTAL AND\nACCESSORIES\nFOR PROCESSOR
Text Notes 2000 4900 0    50   ~ 0
FLASH\nMEMORY
Text Notes 2150 2900 0    50   ~ 0
POWER SUPPLY\nBUCK CONVERTER
$Comp
L power:+5V #PWR042
U 1 1
P 9450 1500
F 0 "#PWR042" H 9450 1350 50  0001 C CNN
F 1 "+5V" H 9465 1673 50  0000 C CNN
F 2 "" H 9450 1500 50  0001 C CNN
F 3 "" H 9450 1500 50  0001 C CNN
	1    9450 1500
	1    0    0    -1  
$EndComp
Text GLabel 9450 2900 0    50   Input ~ 0
GPIO8
Text GLabel 9450 3000 0    50   Input ~ 0
GPIO9
Text GLabel 9450 3100 0    50   Input ~ 0
GPIO10
Text GLabel 9450 3200 0    50   Input ~ 0
GPIO11
Text GLabel 6100 5950 3    50   Input ~ 0
GPIO15
Text GLabel 6000 5950 3    50   Input ~ 0
GPIO14
Text GLabel 5900 5950 3    50   Input ~ 0
GPIO13
Text GLabel 5800 5950 3    50   Input ~ 0
GPIO12
Text GLabel 9950 1600 2    50   Input ~ 0
GPIO15
Text GLabel 9950 1500 2    50   Input ~ 0
GPIO14
Text GLabel 9450 3400 0    50   Input ~ 0
GPIO13
Text GLabel 9450 3300 0    50   Input ~ 0
GPIO12
Text GLabel 9950 3300 2    50   Input ~ 0
SWCLK
Text GLabel 9950 3200 2    50   Input ~ 0
SWDIO
Text GLabel 9950 3100 2    50   Input ~ 0
RUN
Text GLabel 9950 1700 2    50   Input ~ 0
GPIO16
Text GLabel 9950 1800 2    50   Input ~ 0
GPIO17
Text GLabel 9950 1900 2    50   Input ~ 0
GPIO18
Text GLabel 9950 2000 2    50   Input ~ 0
GPIO19
Text GLabel 9950 2100 2    50   Input ~ 0
GPIO20
Text GLabel 9950 2200 2    50   Input ~ 0
GPIO21
Text GLabel 9950 2300 2    50   Input ~ 0
GPIO22
Text GLabel 9950 2400 2    50   Input ~ 0
GPIO23
Text GLabel 9950 2500 2    50   Input ~ 0
GPIO24
Text GLabel 9950 2600 2    50   Input ~ 0
GPIO25
Text GLabel 9950 2700 2    50   Input ~ 0
GPIO26
Text GLabel 9950 2800 2    50   Input ~ 0
GPIO27
Text GLabel 9950 2900 2    50   Input ~ 0
GPIO28
Text GLabel 9950 3000 2    50   Input ~ 0
GPIO29
Text GLabel 9450 1700 0    50   Input ~ 0
VSYS
Text GLabel 9450 1900 0    50   Input ~ 0
ADC_VREF
Text GLabel 9450 1800 0    50   Input ~ 0
3V3_EN
$Comp
L Connector_Generic:Conn_02x20_Top_Bottom J1
U 1 1
P 9650 2400
F 0 "J1" H 9700 3450 50  0000 C CNN
F 1 "SIMM-40 Connector" H 9700 3550 50  0000 C CNN
F 2 "Custom:MySIMM_40" H 9650 2400 50  0001 C CNN
F 3 "~" H 9650 2400 50  0001 C CNN
	1    9650 2400
	1    0    0    -1  
$EndComp
Wire Wire Line
	9000 1600 9450 1600
$Comp
L power:GND #PWR043
U 1 1
P 9950 3400
F 0 "#PWR043" H 9950 3150 50  0001 C CNN
F 1 "GND" H 9955 3227 50  0000 C CNN
F 2 "" H 9950 3400 50  0001 C CNN
F 3 "" H 9950 3400 50  0001 C CNN
	1    9950 3400
	1    0    0    -1  
$EndComp
$Comp
L power:GND #PWR041
U 1 1
P 9050 2500
F 0 "#PWR041" H 9050 2250 50  0001 C CNN
F 1 "GND" H 9055 2327 50  0000 C CNN
F 2 "" H 9050 2500 50  0001 C CNN
F 3 "" H 9050 2500 50  0001 C CNN
	1    9050 2500
	1    0    0    -1  
$EndComp
Wire Wire Line
	9050 2500 9450 2500
$Comp
L Switch:SW_Push_Dual SW1
U 1 1
P 4100 4700
F 0 "SW1" H 4100 4985 50  0000 C CNN
F 1 "SW_Push_Dual" H 4100 4894 50  0000 C CNN
F 2 "Button_Switch_SMD:SW_SPST_B3S-1000" H 4100 4900 50  0001 C CNN
F 3 "~" H 4100 4900 50  0001 C CNN
	1    4100 4700
	1    0    0    -1  
$EndComp
$Comp
L power:GND #PWR018
U 1 1
P 3900 5000
F 0 "#PWR018" H 3900 4750 50  0001 C CNN
F 1 "GND" H 3905 4827 50  0000 C CNN
F 2 "" H 3900 5000 50  0001 C CNN
F 3 "" H 3900 5000 50  0001 C CNN
	1    3900 5000
	1    0    0    -1  
$EndComp
Wire Wire Line
	3900 4900 3900 5000
Wire Wire Line
	4300 4900 4300 5000
Wire Wire Line
	4300 5000 3900 5000
Connection ~ 3900 5000
Text GLabel 1050 4050 0    50   Input ~ 0
QSPI_SS
Text GLabel 3500 4600 0    50   Input ~ 0
QSPI_SS
Wire Wire Line
	4300 4600 4300 4700
Wire Wire Line
	3900 4700 3900 4600
Connection ~ 3900 4600
Wire Wire Line
	3900 4600 4300 4600
$Comp
L Device:R_Small R3
U 1 1
P 1100 3850
F 0 "R3" H 1159 3896 50  0000 L CNN
F 1 "DNL" H 1159 3805 50  0000 L CNN
F 2 "Resistor_SMD:R_0603_1608Metric" H 1100 3850 50  0001 C CNN
F 3 "~" H 1100 3850 50  0001 C CNN
	1    1100 3850
	-1   0    0    1   
$EndComp
$Comp
L Device:R_Small R8
U 1 1
P 3650 4600
F 0 "R8" V 3454 4600 50  0000 C CNN
F 1 "1K" V 3545 4600 50  0000 C CNN
F 2 "Resistor_SMD:R_0603_1608Metric" H 3650 4600 50  0001 C CNN
F 3 "~" H 3650 4600 50  0001 C CNN
	1    3650 4600
	0    1    1    0   
$EndComp
Wire Wire Line
	3500 4600 3550 4600
Wire Wire Line
	3750 4600 3900 4600
$Comp
L power:+3V3 #PWR04
U 1 1
P 1100 3750
F 0 "#PWR04" H 1100 3600 50  0001 C CNN
F 1 "+3V3" H 1115 3923 50  0000 C CNN
F 2 "" H 1100 3750 50  0001 C CNN
F 3 "" H 1100 3750 50  0001 C CNN
	1    1100 3750
	1    0    0    -1  
$EndComp
Wire Wire Line
	1100 3950 1100 4050
Wire Wire Line
	1050 4050 1100 4050
Connection ~ 1100 4050
Wire Wire Line
	1100 4050 1150 4050
Text Notes 3400 4900 0    50   ~ 0
BOOTSEL
Text Notes 650  5900 0    50   ~ 0
1. ADC GPIO pins have diode to VDDIO (other GPIO do sot)\n2. FET stops leakage through ADC3 pin diode into IV) net\nwhen 3V3 supply is off (VSYS present but 3V3 Es low)\n\nSource: Raspberry Pi Pico datasheet
Text Notes 1050 1050 0    50   ~ 0
PS=0: PFM mode (default, best efficiency)\nPS=1: PWM mode (improved ripple but much worse efficiency at light loads)\n\nSource: Raspberry Pi Pico datasheet
Text Notes 7100 2050 0    50   ~ 0
ADC current = -150uA\nFor best performance use\nexternal 3.0V shunt\n(e.g. LM4040)\n\nSource: Raspberry Pi Pico\ndatasheet
$EndSCHEMATC
